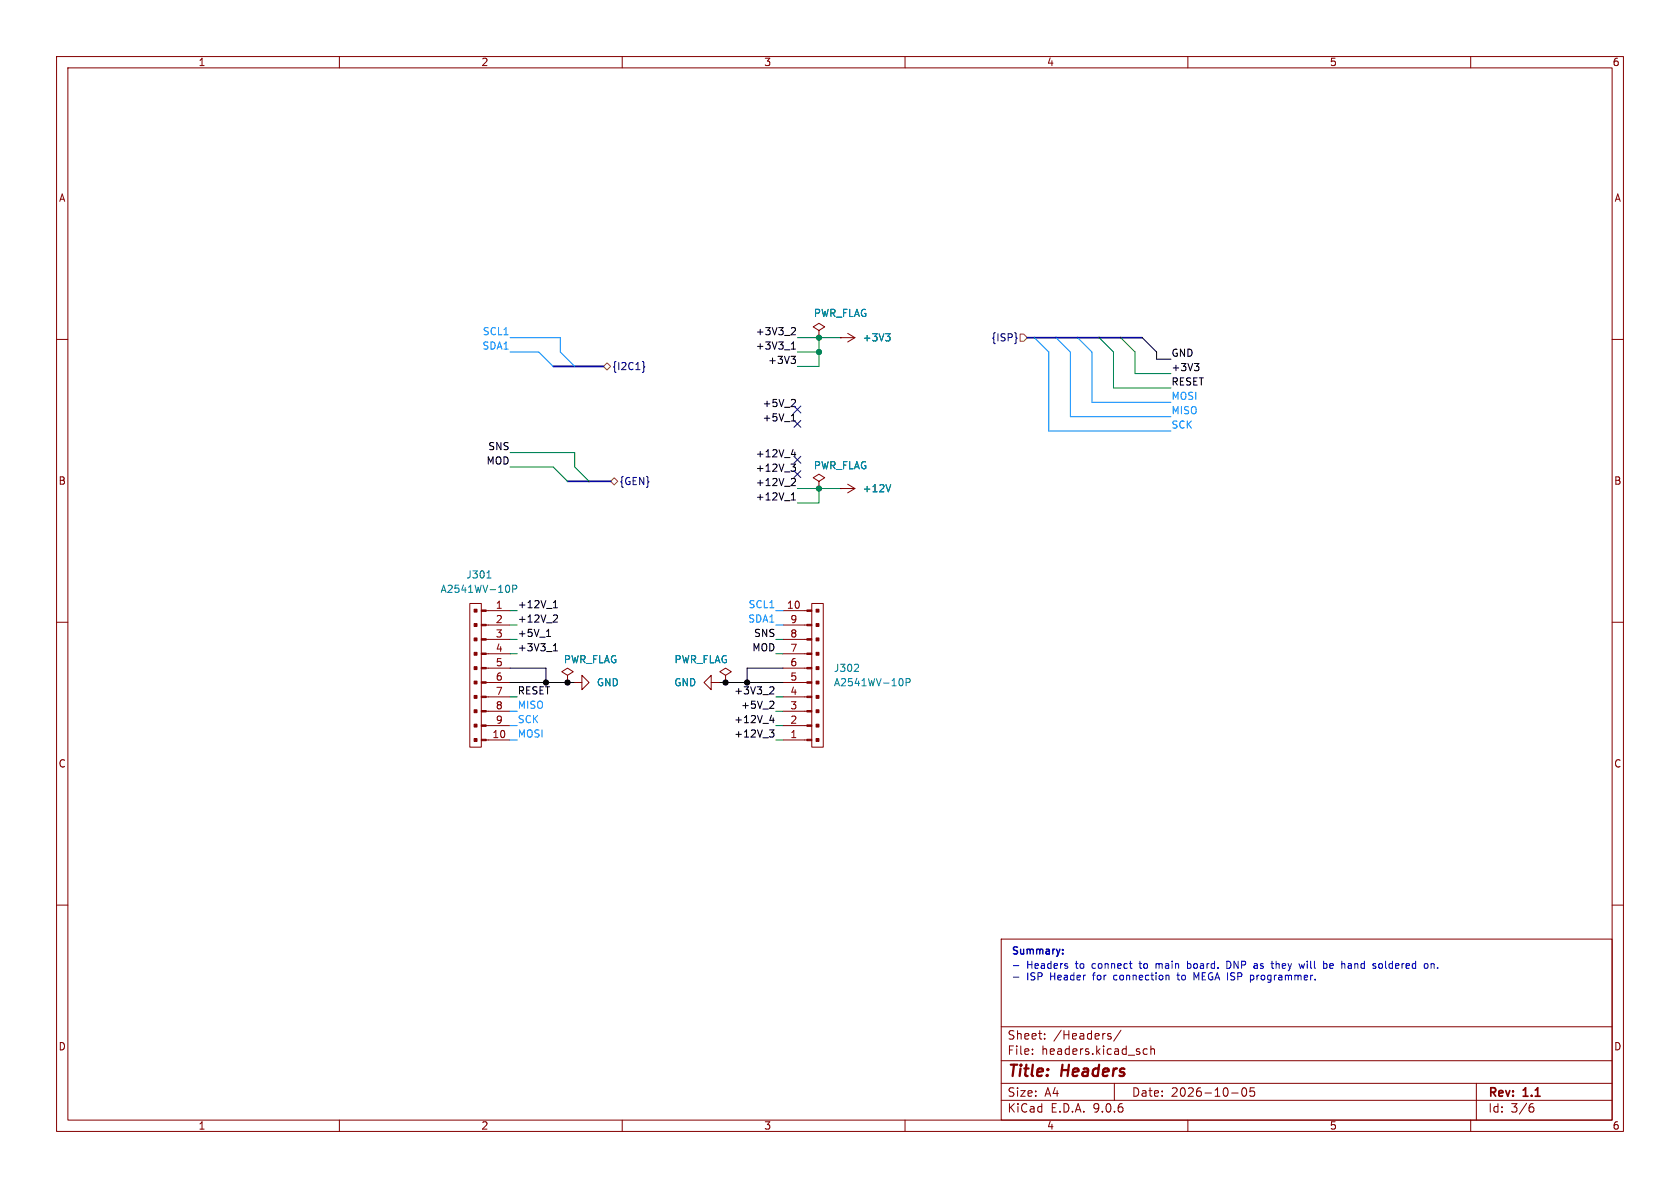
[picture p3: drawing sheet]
(kicad_sch
 (version 20250114)
 (generator "eeschema")
 (generator_version "9.0")
 (paper "A4")
 (title_block
  (title "Headers")
  (date "2026-10-05")
  (rev "1.1"))
 (lib_symbols
  (symbol "CJT Connectors:A2541WV-10P"
   (pin_names
    (offset 1.016) (hide yes)) (exclude_from_sim no) (in_bom yes) (on_board yes)
   (property "Reference" "J" (at 1.27 13.208 0) (effects (font (size 1.27 1.27))))
   (property "Value" "A2541WV-10P" (at 5.334 -15.494 0) (effects (font (size 1.27 1.27))))
   (property "Footprint" "CJT Connectors:PinHeader_1x10_P2.54mm_Vertical_Male" (at 6.858 -36.322 0) (effects (font (size 1.27 1.27)) (hide yes)))
   (property "Datasheet" "https://jlcpcb.com/api/file/downloadByFileSystemAccessId/8588890082250543104" (at 7.112 -21.844 0) (effects (font (size 1.27 1.27)) (hide yes)))
   (property "Description" "Male Header, 1x10, 250V, 3A, Through Hole, 6mm" (at 0 -19.304 0) (effects (font (size 1.27 1.27)) (hide yes)))
   (property "Manufacturer" "CJT(Changjiang Connectors)" (at 6.096 -26.67 0) (effects (font (size 1.27 1.27)) (hide yes)))
   (property "Manufacturer Part No" "A2541WV-10P" (at 7.112 -31.496 0) (effects (font (size 1.27 1.27)) (hide yes)))
   (property "JLCPCB Part #" "C225485" (at 6.858 -34.036 0) (effects (font (size 1.27 1.27)) (hide yes)))
   (property "Package" "Plugin,P=2.54mm" (at 6.096 -24.13 0) (effects (font (size 1.27 1.27)) (hide yes)))
   (property "Part Type" "Extended" (at 6.858 -28.702 0) (effects (font (size 1.27 1.27)) (hide yes)))
   (symbol "A2541WV-10P_0_1"
    (rectangle (start -2.032 11.43) (end 0 -13.97) (stroke (width 0) (type default)) (fill (type none))))
   (symbol "A2541WV-10P_1_1"
    (rectangle (start -1.27 10.414) (end -0.762 9.906) (stroke (width 0) (type solid)) (fill (type outline)))
    (rectangle (start -1.27 7.874) (end -0.762 7.366) (stroke (width 0) (type solid)) (fill (type outline)))
    (rectangle (start -1.27 5.334) (end -0.762 4.826) (stroke (width 0) (type solid)) (fill (type outline)))
    (rectangle (start -1.27 2.794) (end -0.762 2.286) (stroke (width 0) (type solid)) (fill (type outline)))
    (rectangle (start -1.27 0.254) (end -0.762 -0.254) (stroke (width 0) (type solid)) (fill (type outline)))
    (rectangle (start -1.27 -2.286) (end -0.762 -2.794) (stroke (width 0) (type solid)) (fill (type outline)))
    (rectangle (start -1.27 -4.826) (end -0.762 -5.334) (stroke (width 0) (type solid)) (fill (type outline)))
    (rectangle (start -1.27 -7.366) (end -0.762 -7.874) (stroke (width 0) (type solid)) (fill (type outline)))
    (rectangle (start -1.27 -9.906) (end -0.762 -10.414) (stroke (width 0) (type solid)) (fill (type outline)))
    (rectangle (start -1.27 -12.446) (end -0.762 -12.954) (stroke (width 0) (type solid)) (fill (type outline)))
    (rectangle (start 0.8636 10.287) (end 0 10.033) (stroke (width 0.1524) (type default)) (fill (type outline)))
    (rectangle (start 0.8636 7.747) (end 0 7.493) (stroke (width 0.1524) (type default)) (fill (type outline)))
    (rectangle (start 0.8636 5.207) (end 0 4.953) (stroke (width 0.1524) (type default)) (fill (type outline)))
    (rectangle (start 0.8636 2.667) (end 0 2.413) (stroke (width 0.1524) (type default)) (fill (type outline)))
    (rectangle (start 0.8636 0.127) (end 0 -0.127) (stroke (width 0.1524) (type default)) (fill (type outline)))
    (rectangle (start 0.8636 -2.413) (end 0 -2.667) (stroke (width 0.1524) (type default)) (fill (type outline)))
    (rectangle (start 0.8636 -4.953) (end 0 -5.207) (stroke (width 0.1524) (type default)) (fill (type outline)))
    (rectangle (start 0.8636 -7.493) (end 0 -7.747) (stroke (width 0.1524) (type default)) (fill (type outline)))
    (rectangle (start 0.8636 -10.033) (end 0 -10.287) (stroke (width 0.1524) (type default)) (fill (type outline)))
    (rectangle (start 0.8636 -12.573) (end 0 -12.827) (stroke (width 0.1524) (type default)) (fill (type outline)))
    (polyline (pts (xy 1.27 10.16) (xy 0.8636 10.16)) (stroke (width 0.1524) (type default)) (fill (type none)))
    (polyline (pts (xy 1.27 7.62) (xy 0.8636 7.62)) (stroke (width 0.1524) (type default)) (fill (type none)))
    (polyline (pts (xy 1.27 5.08) (xy 0.8636 5.08)) (stroke (width 0.1524) (type default)) (fill (type none)))
    (polyline (pts (xy 1.27 2.54) (xy 0.8636 2.54)) (stroke (width 0.1524) (type default)) (fill (type none)))
    (polyline (pts (xy 1.27 0) (xy 0.8636 0)) (stroke (width 0.1524) (type default)) (fill (type none)))
    (polyline (pts (xy 1.27 -2.54) (xy 0.8636 -2.54)) (stroke (width 0.1524) (type default)) (fill (type none)))
    (polyline (pts (xy 1.27 -5.08) (xy 0.8636 -5.08)) (stroke (width 0.1524) (type default)) (fill (type none)))
    (polyline (pts (xy 1.27 -7.62) (xy 0.8636 -7.62)) (stroke (width 0.1524) (type default)) (fill (type none)))
    (polyline (pts (xy 1.27 -10.16) (xy 0.8636 -10.16)) (stroke (width 0.1524) (type default)) (fill (type none)))
    (polyline (pts (xy 1.27 -12.7) (xy 0.8636 -12.7)) (stroke (width 0.1524) (type default)) (fill (type none)))
    (pin passive line (at 5.08 10.16 180) (length 3.81) (name "Pin_1" (effects (font (size 1.27 1.27)))) (number "1" (effects (font (size 1.27 1.27)))))
    (pin passive line (at 5.08 7.62 180) (length 3.81) (name "Pin_2" (effects (font (size 1.27 1.27)))) (number "2" (effects (font (size 1.27 1.27)))))
    (pin passive line (at 5.08 5.08 180) (length 3.81) (name "Pin_3" (effects (font (size 1.27 1.27)))) (number "3" (effects (font (size 1.27 1.27)))))
    (pin passive line (at 5.08 2.54 180) (length 3.81) (name "Pin_4" (effects (font (size 1.27 1.27)))) (number "4" (effects (font (size 1.27 1.27)))))
    (pin passive line (at 5.08 0 180) (length 3.81) (name "Pin_5" (effects (font (size 1.27 1.27)))) (number "5" (effects (font (size 1.27 1.27)))))
    (pin passive line (at 5.08 -2.54 180) (length 3.81) (name "Pin_6" (effects (font (size 1.27 1.27)))) (number "6" (effects (font (size 1.27 1.27)))))
    (pin passive line (at 5.08 -5.08 180) (length 3.81) (name "Pin_7" (effects (font (size 1.27 1.27)))) (number "7" (effects (font (size 1.27 1.27)))))
    (pin passive line (at 5.08 -7.62 180) (length 3.81) (name "Pin_8" (effects (font (size 1.27 1.27)))) (number "8" (effects (font (size 1.27 1.27)))))
    (pin passive line (at 5.08 -10.16 180) (length 3.81) (name "Pin_9" (effects (font (size 1.27 1.27)))) (number "9" (effects (font (size 1.27 1.27)))))
    (pin passive line (at 5.08 -12.7 180) (length 3.81) (name "Pin_10" (effects (font (size 1.27 1.27)))) (number "10" (effects (font (size 1.27 1.27))))))
   (embedded_fonts no))
  (symbol "power:+12V"
   (power)
   (pin_numbers (hide yes))
   (pin_names
    (offset 0) (hide yes)) (exclude_from_sim no) (in_bom yes) (on_board yes)
   (property "Reference" "#PWR" (at 0 -3.81 0) (effects (font (size 1.27 1.27)) (hide yes)))
   (property "Value" "+12V" (at 0 3.556 0) (effects (font (size 1.27 1.27))))
   (property "Footprint" "" (at 0 0 0) (effects (font (size 1.27 1.27)) (hide yes)))
   (property "Datasheet" "" (at 0 0 0) (effects (font (size 1.27 1.27)) (hide yes)))
   (property "Description" "Power symbol creates a global label with name \"+12V\"" (at 0 0 0) (effects (font (size 1.27 1.27)) (hide yes)))
   (symbol "+12V_0_1"
    (polyline (pts (xy -0.762 1.27) (xy 0 2.54)) (stroke (width 0) (type default)) (fill (type none)))
    (polyline (pts (xy 0 2.54) (xy 0.762 1.27)) (stroke (width 0) (type default)) (fill (type none)))
    (polyline (pts (xy 0 0) (xy 0 2.54)) (stroke (width 0) (type default)) (fill (type none))))
   (symbol "+12V_1_1"
    (pin power_in line (at 0 0 90) (length 0) (name "~" (effects (font (size 1.27 1.27)))) (number "1" (effects (font (size 1.27 1.27))))))
   (embedded_fonts no))
  (symbol "power:+3V3"
   (power)
   (pin_numbers (hide yes))
   (pin_names
    (offset 0) (hide yes)) (exclude_from_sim no) (in_bom yes) (on_board yes)
   (property "Reference" "#PWR" (at 0 -3.81 0) (effects (font (size 1.27 1.27)) (hide yes)))
   (property "Value" "+3V3" (at 0 3.556 0) (effects (font (size 1.27 1.27))))
   (property "Footprint" "" (at 0 0 0) (effects (font (size 1.27 1.27)) (hide yes)))
   (property "Datasheet" "" (at 0 0 0) (effects (font (size 1.27 1.27)) (hide yes)))
   (property "Description" "Power symbol creates a global label with name \"+3V3\"" (at 0 0 0) (effects (font (size 1.27 1.27)) (hide yes)))
   (symbol "+3V3_0_1"
    (polyline (pts (xy -0.762 1.27) (xy 0 2.54)) (stroke (width 0) (type default)) (fill (type none)))
    (polyline (pts (xy 0 2.54) (xy 0.762 1.27)) (stroke (width 0) (type default)) (fill (type none)))
    (polyline (pts (xy 0 0) (xy 0 2.54)) (stroke (width 0) (type default)) (fill (type none))))
   (symbol "+3V3_1_1"
    (pin power_in line (at 0 0 90) (length 0) (name "~" (effects (font (size 1.27 1.27)))) (number "1" (effects (font (size 1.27 1.27))))))
   (embedded_fonts no))
  (symbol "power:GND"
   (power)
   (pin_numbers (hide yes))
   (pin_names
    (offset 0) (hide yes)) (exclude_from_sim no) (in_bom yes) (on_board yes)
   (property "Reference" "#PWR" (at 0 -6.35 0) (effects (font (size 1.27 1.27)) (hide yes)))
   (property "Value" "GND" (at 0 -3.81 0) (effects (font (size 1.27 1.27))))
   (property "Footprint" "" (at 0 0 0) (effects (font (size 1.27 1.27)) (hide yes)))
   (property "Datasheet" "" (at 0 0 0) (effects (font (size 1.27 1.27)) (hide yes)))
   (property "Description" "Power symbol creates a global label with name \"GND\" , ground" (at 0 0 0) (effects (font (size 1.27 1.27)) (hide yes)))
   (symbol "GND_0_1"
    (polyline (pts (xy 0 0) (xy 0 -1.27) (xy 1.27 -1.27) (xy 0 -2.54) (xy -1.27 -1.27) (xy 0 -1.27)) (stroke (width 0) (type default)) (fill (type none))))
   (symbol "GND_1_1"
    (pin power_in line (at 0 0 270) (length 0) (name "~" (effects (font (size 1.27 1.27)))) (number "1" (effects (font (size 1.27 1.27))))))
   (embedded_fonts no))
  (symbol "power:PWR_FLAG"
   (power)
   (pin_numbers (hide yes))
   (pin_names
    (offset 0) (hide yes)) (exclude_from_sim no) (in_bom yes) (on_board yes)
   (property "Reference" "#FLG" (at 0 1.905 0) (effects (font (size 1.27 1.27)) (hide yes)))
   (property "Value" "PWR_FLAG" (at 0 3.81 0) (effects (font (size 1.27 1.27))))
   (property "Footprint" "" (at 0 0 0) (effects (font (size 1.27 1.27)) (hide yes)))
   (property "Datasheet" "~" (at 0 0 0) (effects (font (size 1.27 1.27)) (hide yes)))
   (property "Description" "Special symbol for telling ERC where power comes from" (at 0 0 0) (effects (font (size 1.27 1.27)) (hide yes)))
   (symbol "PWR_FLAG_0_0"
    (pin power_out line (at 0 0 90) (length 0) (name "~" (effects (font (size 1.27 1.27)))) (number "1" (effects (font (size 1.27 1.27))))))
   (symbol "PWR_FLAG_0_1"
    (polyline (pts (xy 0 0) (xy 0 1.27) (xy -1.016 1.905) (xy 0 2.54) (xy 1.016 1.905) (xy 0 1.27)) (stroke (width 0) (type default)) (fill (type none))))
   (embedded_fonts no)))
 (text_box "Summary:"
  (exclude_from_sim no)
  (at 177.8 166.37 0)
  (size 20.32 3.81)
  (margins 0.9525 0.9525 0.9525 0.9525)
  (stroke (width -0.0001) (type solid))
  (fill (type none))
  (effects (font (size 1.27 1.27) (thickness 0.254)
    (bold yes)) (justify left top)))
 (text_box "- Headers to connect to main board. DNP as they will be hand soldered on.\n- ISP Header for connection to MEGA ISP programmer."
  (exclude_from_sim no)
  (at 177.8 168.91 0)
  (size 104.14 11.43)
  (margins 0.9525 0.9525 0.9525 0.9525)
  (stroke (width -0.0001) (type solid))
  (fill (type none))
  (effects (font (size 1.27 1.27)) (justify left top)))
 (junction
  (at 144.78 59.69)
  (diameter 0)
  (color 0 0 0 0))
 (junction
  (at 100.33 120.65)
  (diameter 0)
  (color 0 0 0 0))
 (junction
  (at 96.52 120.65)
  (diameter 0)
  (color 0 0 0 0))
 (junction
  (at 144.78 62.23)
  (diameter 0)
  (color 0 0 0 0))
 (junction
  (at 144.78 86.36)
  (diameter 0)
  (color 0 0 0 0))
 (junction
  (at 132.08 120.65)
  (diameter 0)
  (color 0 0 0 0))
 (junction
  (at 128.27 120.65)
  (diameter 0)
  (color 0 0 0 0))
 (no_connect
  (at 140.97 74.93))
 (no_connect
  (at 140.97 81.28))
 (no_connect
  (at 140.97 72.39))
 (no_connect
  (at 140.97 83.82))
 (bus_entry
  (at 190.5 59.69)
  (size 2.54 2.54)
  (stroke (width 0) (type default)))
 (bus_entry
  (at 194.31 59.69)
  (size 2.54 2.54)
  (stroke (width 0) (type default)))
 (bus_entry
  (at 100.33 85.09)
  (size -2.54 -2.54)
  (stroke (width 0) (type default)))
 (bus_entry
  (at 104.14 85.09)
  (size -2.54 -2.54)
  (stroke (width 0) (type default)))
 (bus_entry
  (at 186.69 59.69)
  (size 2.54 2.54)
  (stroke (width 0) (type default)))
 (bus_entry
  (at 99.06 62.23)
  (size 2.54 2.54)
  (stroke (width 0) (type default)))
 (bus_entry
  (at 95.25 62.23)
  (size 2.54 2.54)
  (stroke (width 0) (type default)))
 (bus_entry
  (at 201.93 59.69)
  (size 2.54 2.54)
  (stroke (width 0) (type default)))
 (bus_entry
  (at 182.88 59.69)
  (size 2.54 2.54)
  (stroke (width 0) (type default)))
 (bus_entry
  (at 198.12 59.69)
  (size 2.54 2.54)
  (stroke (width 0) (type default)))
 (wire
  (pts (xy 140.97 62.23) (xy 144.78 62.23))
  (stroke (width 0) (type default)))
 (wire
  (pts (xy 140.97 59.69) (xy 144.78 59.69))
  (stroke (width 0) (type default)))
 (wire
  (pts (xy 137.16 128.27) (xy 138.43 128.27))
  (stroke (width 0) (type default)))
 (wire
  (pts (xy 189.23 73.66) (xy 189.23 62.23))
  (stroke (width 0) (type default)))
 (wire
  (pts (xy 90.17 130.81) (xy 91.44 130.81))
  (stroke (width 0) (type default)))
 (wire
  (pts (xy 140.97 86.36) (xy 144.78 86.36))
  (stroke (width 0) (type default)))
 (wire
  (pts (xy 90.17 118.11) (xy 96.52 118.11))
  (stroke (width 0) (type default)))
 (wire
  (pts (xy 91.44 115.57) (xy 90.17 115.57))
  (stroke (width 0) (type default)))
 (bus
  (pts (xy 101.6 64.77) (xy 106.68 64.77))
  (stroke (width 0) (type default)))
 (bus
  (pts (xy 190.5 59.69) (xy 186.69 59.69))
  (stroke (width 0) (type default)))
 (wire
  (pts (xy 90.17 120.65) (xy 96.52 120.65))
  (stroke (width 0) (type default)))
 (wire
  (pts (xy 132.08 118.11) (xy 132.08 120.65))
  (stroke (width 0) (type default)))
 (wire
  (pts (xy 207.01 71.12) (xy 193.04 71.12))
  (stroke (width 0) (type default)))
 (wire
  (pts (xy 140.97 88.9) (xy 144.78 88.9))
  (stroke (width 0) (type default)))
 (wire
  (pts (xy 96.52 120.65) (xy 100.33 120.65))
  (stroke (width 0) (type default)))
 (wire
  (pts (xy 144.78 88.9) (xy 144.78 86.36))
  (stroke (width 0) (type default)))
 (bus
  (pts (xy 194.31 59.69) (xy 190.5 59.69))
  (stroke (width 0) (type default)))
 (wire
  (pts (xy 90.17 80.01) (xy 101.6 80.01))
  (stroke (width 0) (type default)))
 (wire
  (pts (xy 90.17 82.55) (xy 97.79 82.55))
  (stroke (width 0) (type default)))
 (bus
  (pts (xy 181.61 59.69) (xy 182.88 59.69))
  (stroke (width 0) (type default)))
 (wire
  (pts (xy 204.47 63.5) (xy 204.47 62.23))
  (stroke (width 0) (type default)))
 (bus
  (pts (xy 97.79 64.77) (xy 101.6 64.77))
  (stroke (width 0) (type default)))
 (wire
  (pts (xy 91.44 113.03) (xy 90.17 113.03))
  (stroke (width 0) (type default)))
 (wire
  (pts (xy 207.01 73.66) (xy 189.23 73.66))
  (stroke (width 0) (type default)))
 (wire
  (pts (xy 137.16 130.81) (xy 138.43 130.81))
  (stroke (width 0) (type default)))
 (wire
  (pts (xy 137.16 115.57) (xy 138.43 115.57))
  (stroke (width 0) (type default)))
 (wire
  (pts (xy 200.66 62.23) (xy 200.66 66.04))
  (stroke (width 0) (type default)))
 (wire
  (pts (xy 91.44 107.95) (xy 90.17 107.95))
  (stroke (width 0) (type default)))
 (wire
  (pts (xy 207.01 76.2) (xy 185.42 76.2))
  (stroke (width 0) (type default)))
 (wire
  (pts (xy 91.44 123.19) (xy 90.17 123.19))
  (stroke (width 0) (type default)))
 (wire
  (pts (xy 196.85 62.23) (xy 196.85 68.58))
  (stroke (width 0) (type default)))
 (wire
  (pts (xy 137.16 107.95) (xy 138.43 107.95))
  (stroke (width 0) (type default)))
 (bus
  (pts (xy 100.33 85.09) (xy 104.14 85.09))
  (stroke (width 0) (type default)))
 (wire
  (pts (xy 196.85 68.58) (xy 207.01 68.58))
  (stroke (width 0) (type default)))
 (wire
  (pts (xy 144.78 62.23) (xy 144.78 59.69))
  (stroke (width 0) (type default)))
 (bus
  (pts (xy 198.12 59.69) (xy 201.93 59.69))
  (stroke (width 0) (type default)))
 (wire
  (pts (xy 137.16 123.19) (xy 138.43 123.19))
  (stroke (width 0) (type default)))
 (bus
  (pts (xy 182.88 59.69) (xy 186.69 59.69))
  (stroke (width 0) (type default)))
 (wire
  (pts (xy 144.78 59.69) (xy 148.59 59.69))
  (stroke (width 0) (type default)))
 (wire
  (pts (xy 193.04 71.12) (xy 193.04 62.23))
  (stroke (width 0) (type default)))
 (wire
  (pts (xy 101.6 80.01) (xy 101.6 82.55))
  (stroke (width 0) (type default)))
 (wire
  (pts (xy 90.17 128.27) (xy 91.44 128.27))
  (stroke (width 0) (type default)))
 (wire
  (pts (xy 137.16 110.49) (xy 138.43 110.49))
  (stroke (width 0) (type default)))
 (wire
  (pts (xy 99.06 62.23) (xy 99.06 59.69))
  (stroke (width 0) (type default)))
 (bus
  (pts (xy 104.14 85.09) (xy 107.95 85.09))
  (stroke (width 0) (type default)))
 (wire
  (pts (xy 140.97 64.77) (xy 144.78 64.77))
  (stroke (width 0) (type default)))
 (wire
  (pts (xy 200.66 66.04) (xy 207.01 66.04))
  (stroke (width 0) (type default)))
 (wire
  (pts (xy 132.08 120.65) (xy 138.43 120.65))
  (stroke (width 0) (type default)))
 (bus
  (pts (xy 194.31 59.69) (xy 198.12 59.69))
  (stroke (width 0) (type default)))
 (wire
  (pts (xy 101.6 120.65) (xy 100.33 120.65))
  (stroke (width 0) (type default)))
 (wire
  (pts (xy 128.27 120.65) (xy 132.08 120.65))
  (stroke (width 0) (type default)))
 (wire
  (pts (xy 207.01 63.5) (xy 204.47 63.5))
  (stroke (width 0) (type default)))
 (wire
  (pts (xy 144.78 86.36) (xy 148.59 86.36))
  (stroke (width 0) (type default)))
 (wire
  (pts (xy 144.78 64.77) (xy 144.78 62.23))
  (stroke (width 0) (type default)))
 (wire
  (pts (xy 137.16 125.73) (xy 138.43 125.73))
  (stroke (width 0) (type default)))
 (wire
  (pts (xy 99.06 59.69) (xy 90.17 59.69))
  (stroke (width 0) (type default)))
 (wire
  (pts (xy 127 120.65) (xy 128.27 120.65))
  (stroke (width 0) (type default)))
 (wire
  (pts (xy 137.16 113.03) (xy 138.43 113.03))
  (stroke (width 0) (type default)))
 (wire
  (pts (xy 96.52 118.11) (xy 96.52 120.65))
  (stroke (width 0) (type default)))
 (wire
  (pts (xy 185.42 76.2) (xy 185.42 62.23))
  (stroke (width 0) (type default)))
 (wire
  (pts (xy 132.08 118.11) (xy 138.43 118.11))
  (stroke (width 0) (type default)))
 (wire
  (pts (xy 95.25 62.23) (xy 90.17 62.23))
  (stroke (width 0) (type default)))
 (wire
  (pts (xy 91.44 110.49) (xy 90.17 110.49))
  (stroke (width 0) (type default)))
 (wire
  (pts (xy 90.17 125.73) (xy 91.44 125.73))
  (stroke (width 0) (type default)))
 (label "+5V_1"
  (at 140.97 74.93 180)
  (effects (font (size 1.27 1.27)) (justify right bottom)))
 (label "+12V_1"
  (at 140.97 88.9 180)
  (effects (font (size 1.27 1.27)) (justify right bottom)))
 (label "+3V3_1"
  (at 140.97 62.23 180)
  (effects (font (size 1.27 1.27)) (justify right bottom)))
 (label "MISO"
  (at 91.44 125.73 0)
  (effects (font (size 1.27 1.27)) (justify left bottom)))
 (label "MISO"
  (at 207.01 73.66 0)
  (effects (font (size 1.27 1.27)) (justify left bottom)))
 (label "SDA1"
  (at 137.16 110.49 180)
  (effects (font (size 1.27 1.27)) (justify right bottom)))
 (label "SCL1"
  (at 137.16 107.95 180)
  (effects (font (size 1.27 1.27)) (justify right bottom)))
 (label "SCK"
  (at 207.01 76.2 0)
  (effects (font (size 1.27 1.27)) (justify left bottom)))
 (label "SNS"
  (at 137.16 113.03 180)
  (effects (font (size 1.27 1.27)) (justify right bottom)))
 (label "+3V3_2"
  (at 140.97 59.69 180)
  (effects (font (size 1.27 1.27)) (justify right bottom)))
 (label "MOD"
  (at 137.16 115.57 180)
  (effects (font (size 1.27 1.27)) (justify right bottom)))
 (label "RESET"
  (at 91.44 123.19 0)
  (effects (font (size 1.27 1.27)) (justify left bottom)))
 (label "+3V3"
  (at 207.01 66.04 0)
  (effects (font (size 1.27 1.27)) (justify left bottom)))
 (label "+12V_2"
  (at 91.44 110.49 0)
  (effects (font (size 1.27 1.27)) (justify left bottom)))
 (label "+3V3"
  (at 140.97 64.77 180)
  (effects (font (size 1.27 1.27)) (justify right bottom)))
 (label "+12V_2"
  (at 140.97 86.36 180)
  (effects (font (size 1.27 1.27)) (justify right bottom)))
 (label "+12V_3"
  (at 140.97 83.82 180)
  (effects (font (size 1.27 1.27)) (justify right bottom)))
 (label "SDA1"
  (at 90.17 62.23 180)
  (effects (font (size 1.27 1.27)) (justify right bottom)))
 (label "+3V3_2"
  (at 137.16 123.19 180)
  (effects (font (size 1.27 1.27)) (justify right bottom)))
 (label "SCL1"
  (at 90.17 59.69 180)
  (effects (font (size 1.27 1.27)) (justify right bottom)))
 (label "SNS"
  (at 90.17 80.01 180)
  (effects (font (size 1.27 1.27)) (justify right bottom)))
 (label "MOSI"
  (at 207.01 71.12 0)
  (effects (font (size 1.27 1.27)) (justify left bottom)))
 (label "MOD"
  (at 90.17 82.55 180)
  (effects (font (size 1.27 1.27)) (justify right bottom)))
 (label "+12V_1"
  (at 91.44 107.95 0)
  (effects (font (size 1.27 1.27)) (justify left bottom)))
 (label "+12V_4"
  (at 137.16 128.27 180)
  (effects (font (size 1.27 1.27)) (justify right bottom)))
 (label "+5V_1"
  (at 91.44 113.03 0)
  (effects (font (size 1.27 1.27)) (justify left bottom)))
 (label "GND"
  (at 207.01 63.5 0)
  (effects (font (size 1.27 1.27)) (justify left bottom)))
 (label "SCK"
  (at 91.44 128.27 0)
  (effects (font (size 1.27 1.27)) (justify left bottom)))
 (label "+12V_3"
  (at 137.16 130.81 180)
  (effects (font (size 1.27 1.27)) (justify right bottom)))
 (label "+3V3_1"
  (at 91.44 115.57 0)
  (effects (font (size 1.27 1.27)) (justify left bottom)))
 (label "+12V_4"
  (at 140.97 81.28 180)
  (effects (font (size 1.27 1.27)) (justify right bottom)))
 (label "+5V_2"
  (at 137.16 125.73 180)
  (effects (font (size 1.27 1.27)) (justify right bottom)))
 (label "MOSI"
  (at 91.44 130.81 0)
  (effects (font (size 1.27 1.27)) (justify left bottom)))
 (label "+5V_2"
  (at 140.97 72.39 180)
  (effects (font (size 1.27 1.27)) (justify right bottom)))
 (label "RESET"
  (at 207.01 68.58 0)
  (effects (font (size 1.27 1.27)) (justify left bottom)))
 (hierarchical_label "{I2C1}"
  (shape bidirectional)
  (at 106.68 64.77 0)
  (effects (font (size 1.27 1.27)) (justify left)))
 (hierarchical_label "{GEN}"
  (shape bidirectional)
  (at 107.95 85.09 0)
  (effects (font (size 1.27 1.27)) (justify left)))
 (hierarchical_label "{ISP}"
  (shape input)
  (at 181.61 59.69 180)
  (effects (font (size 1.27 1.27)) (justify right)))
 (symbol
  (lib_id "CJT Connectors:A2541WV-10P")
  (at 85.09 118.11 0)
  (unit 1)
  (exclude_from_sim no)
  (in_bom yes)
  (on_board yes)
  (dnp no)
  (fields_autoplaced yes)
  (property "Reference" "J301" (at 84.7471 101.6 0) (effects (font (size 1.27 1.27))))
  (property "Value" "A2541WV-10P" (at 84.7471 104.14 0) (effects (font (size 1.27 1.27))))
  (property "Footprint" "CJT Connectors:PinHeader_1x10_P2.54mm_Vertical_Male" (at 91.948 154.432 0) (effects (font (size 1.27 1.27)) (hide yes)))
  (property "Datasheet" "https://jlcpcb.com/api/file/downloadByFileSystemAccessId/8588890082250543104" (at 92.202 139.954 0) (effects (font (size 1.27 1.27)) (hide yes)))
  (property "Description" "Male Header, 1x10, 250V, 3A, Through Hole, 6mm" (at 85.09 137.414 0) (effects (font (size 1.27 1.27)) (hide yes)))
  (property "Manufacturer" "CJT(Changjiang Connectors)" (at 91.186 144.78 0) (effects (font (size 1.27 1.27)) (hide yes)))
  (property "Manufacturer Part No" "A2541WV-10P" (at 92.202 149.606 0) (effects (font (size 1.27 1.27)) (hide yes)))
  (property "JLCPCB Part #" "C225485" (at 91.948 152.146 0) (effects (font (size 1.27 1.27)) (hide yes)))
  (property "Package" "Plugin,P=2.54mm" (at 91.186 142.24 0) (effects (font (size 1.27 1.27)) (hide yes)))
  (property "Part Type" "Extended" (at 91.948 146.812 0) (effects (font (size 1.27 1.27)) (hide yes)))
  (pin "10")
  (pin "3")
  (pin "5")
  (pin "7")
  (pin "1")
  (pin "4")
  (pin "6")
  (pin "8")
  (pin "2")
  (pin "9"))
 (symbol
  (lib_id "power:GND")
  (at 127 120.65 270)
  (unit 1)
  (exclude_from_sim no)
  (in_bom yes)
  (on_board yes)
  (dnp no)
  (fields_autoplaced yes)
  (property "Reference" "#PWR0304" (at 120.65 120.65 0) (effects (font (size 1.27 1.27)) (hide yes)))
  (property "Value" "GND" (at 123.19 120.6501 90) (effects (font (size 1.27 1.27)) (justify right)))
  (property "Footprint" "" (at 127 120.65 0) (effects (font (size 1.27 1.27)) (hide yes)))
  (property "Datasheet" "" (at 127 120.65 0) (effects (font (size 1.27 1.27)) (hide yes)))
  (property "Description" "Power symbol creates a global label with name \"GND\" , ground" (at 127 120.65 0) (effects (font (size 1.27 1.27)) (hide yes)))
  (pin "1"))
 (symbol
  (lib_id "power:PWR_FLAG")
  (at 100.33 120.65 0)
  (unit 1)
  (exclude_from_sim no)
  (in_bom yes)
  (on_board yes)
  (dnp no)
  (property "Reference" "#FLG0303" (at 100.33 118.745 0) (effects (font (size 1.27 1.27)) (hide yes)))
  (property "Value" "PWR_FLAG" (at 104.394 116.586 0) (effects (font (size 1.27 1.27))))
  (property "Footprint" "" (at 100.33 120.65 0) (effects (font (size 1.27 1.27)) (hide yes)))
  (property "Datasheet" "~" (at 100.33 120.65 0) (effects (font (size 1.27 1.27)) (hide yes)))
  (property "Description" "Special symbol for telling ERC where power comes from" (at 100.33 120.65 0) (effects (font (size 1.27 1.27)) (hide yes)))
  (pin "1"))
 (symbol
  (lib_id "power:+3V3")
  (at 148.59 59.69 270)
  (unit 1)
  (exclude_from_sim no)
  (in_bom yes)
  (on_board yes)
  (dnp no)
  (fields_autoplaced yes)
  (property "Reference" "#PWR0309" (at 144.78 59.69 0) (effects (font (size 1.27 1.27)) (hide yes)))
  (property "Value" "+3V3" (at 152.4 59.6899 90) (effects (font (size 1.27 1.27)) (justify left)))
  (property "Footprint" "" (at 148.59 59.69 0) (effects (font (size 1.27 1.27)) (hide yes)))
  (property "Datasheet" "" (at 148.59 59.69 0) (effects (font (size 1.27 1.27)) (hide yes)))
  (property "Description" "Power symbol creates a global label with name \"+3V3\"" (at 148.59 59.69 0) (effects (font (size 1.27 1.27)) (hide yes)))
  (pin "1"))
 (symbol
  (lib_id "CJT Connectors:A2541WV-10P")
  (at 143.51 120.65 180)
  (unit 1)
  (exclude_from_sim no)
  (in_bom yes)
  (on_board yes)
  (dnp no)
  (fields_autoplaced yes)
  (property "Reference" "J302" (at 147.32 118.1099 0) (effects (font (size 1.27 1.27)) (justify right)))
  (property "Value" "A2541WV-10P" (at 147.32 120.6499 0) (effects (font (size 1.27 1.27)) (justify right)))
  (property "Footprint" "CJT Connectors:PinHeader_1x10_P2.54mm_Vertical_Male" (at 136.652 84.328 0) (effects (font (size 1.27 1.27)) (hide yes)))
  (property "Datasheet" "https://jlcpcb.com/api/file/downloadByFileSystemAccessId/8588890082250543104" (at 136.398 98.806 0) (effects (font (size 1.27 1.27)) (hide yes)))
  (property "Description" "Male Header, 1x10, 250V, 3A, Through Hole, 6mm" (at 143.51 101.346 0) (effects (font (size 1.27 1.27)) (hide yes)))
  (property "Manufacturer" "CJT(Changjiang Connectors)" (at 137.414 93.98 0) (effects (font (size 1.27 1.27)) (hide yes)))
  (property "Manufacturer Part No" "A2541WV-10P" (at 136.398 89.154 0) (effects (font (size 1.27 1.27)) (hide yes)))
  (property "JLCPCB Part #" "C225485" (at 136.652 86.614 0) (effects (font (size 1.27 1.27)) (hide yes)))
  (property "Package" "Plugin,P=2.54mm" (at 137.414 96.52 0) (effects (font (size 1.27 1.27)) (hide yes)))
  (property "Part Type" "Extended" (at 136.652 91.948 0) (effects (font (size 1.27 1.27)) (hide yes)))
  (pin "10")
  (pin "3")
  (pin "5")
  (pin "7")
  (pin "1")
  (pin "4")
  (pin "6")
  (pin "8")
  (pin "2")
  (pin "9"))
 (symbol
  (lib_id "power:PWR_FLAG")
  (at 128.27 120.65 0)
  (unit 1)
  (exclude_from_sim no)
  (in_bom yes)
  (on_board yes)
  (dnp no)
  (property "Reference" "#FLG0302" (at 128.27 118.745 0) (effects (font (size 1.27 1.27)) (hide yes)))
  (property "Value" "PWR_FLAG" (at 123.952 116.586 0) (effects (font (size 1.27 1.27))))
  (property "Footprint" "" (at 128.27 120.65 0) (effects (font (size 1.27 1.27)) (hide yes)))
  (property "Datasheet" "~" (at 128.27 120.65 0) (effects (font (size 1.27 1.27)) (hide yes)))
  (property "Description" "Special symbol for telling ERC where power comes from" (at 128.27 120.65 0) (effects (font (size 1.27 1.27)) (hide yes)))
  (pin "1"))
 (symbol
  (lib_id "power:+12V")
  (at 148.59 86.36 270)
  (unit 1)
  (exclude_from_sim no)
  (in_bom yes)
  (on_board yes)
  (dnp no)
  (fields_autoplaced yes)
  (property "Reference" "#PWR0308" (at 144.78 86.36 0) (effects (font (size 1.27 1.27)) (hide yes)))
  (property "Value" "+12V" (at 152.4 86.3599 90) (effects (font (size 1.27 1.27)) (justify left)))
  (property "Footprint" "" (at 148.59 86.36 0) (effects (font (size 1.27 1.27)) (hide yes)))
  (property "Datasheet" "" (at 148.59 86.36 0) (effects (font (size 1.27 1.27)) (hide yes)))
  (property "Description" "Power symbol creates a global label with name \"+12V\"" (at 148.59 86.36 0) (effects (font (size 1.27 1.27)) (hide yes)))
  (pin "1"))
 (symbol
  (lib_id "power:PWR_FLAG")
  (at 144.78 59.69 0)
  (unit 1)
  (exclude_from_sim no)
  (in_bom yes)
  (on_board yes)
  (dnp no)
  (property "Reference" "#FLG0301" (at 144.78 57.785 0) (effects (font (size 1.27 1.27)) (hide yes)))
  (property "Value" "PWR_FLAG" (at 148.59 55.372 0) (effects (font (size 1.27 1.27))))
  (property "Footprint" "" (at 144.78 59.69 0) (effects (font (size 1.27 1.27)) (hide yes)))
  (property "Datasheet" "~" (at 144.78 59.69 0) (effects (font (size 1.27 1.27)) (hide yes)))
  (property "Description" "Special symbol for telling ERC where power comes from" (at 144.78 59.69 0) (effects (font (size 1.27 1.27)) (hide yes)))
  (pin "1"))
 (symbol
  (lib_id "power:PWR_FLAG")
  (at 144.78 86.36 0)
  (unit 1)
  (exclude_from_sim no)
  (in_bom yes)
  (on_board yes)
  (dnp no)
  (property "Reference" "#FLG0601" (at 144.78 84.455 0) (effects (font (size 1.27 1.27)) (hide yes)))
  (property "Value" "PWR_FLAG" (at 148.59 82.296 0) (effects (font (size 1.27 1.27))))
  (property "Footprint" "" (at 144.78 86.36 0) (effects (font (size 1.27 1.27)) (hide yes)))
  (property "Datasheet" "~" (at 144.78 86.36 0) (effects (font (size 1.27 1.27)) (hide yes)))
  (property "Description" "Special symbol for telling ERC where power comes from" (at 144.78 86.36 0) (effects (font (size 1.27 1.27)) (hide yes)))
  (pin "1"))
 (symbol
  (lib_id "power:GND")
  (at 101.6 120.65 90)
  (unit 1)
  (exclude_from_sim no)
  (in_bom yes)
  (on_board yes)
  (dnp no)
  (fields_autoplaced yes)
  (property "Reference" "#PWR0301" (at 107.95 120.65 0) (effects (font (size 1.27 1.27)) (hide yes)))
  (property "Value" "GND" (at 105.41 120.6499 90) (effects (font (size 1.27 1.27)) (justify right)))
  (property "Footprint" "" (at 101.6 120.65 0) (effects (font (size 1.27 1.27)) (hide yes)))
  (property "Datasheet" "" (at 101.6 120.65 0) (effects (font (size 1.27 1.27)) (hide yes)))
  (property "Description" "Power symbol creates a global label with name \"GND\" , ground" (at 101.6 120.65 0) (effects (font (size 1.27 1.27)) (hide yes)))
  (pin "1")))
